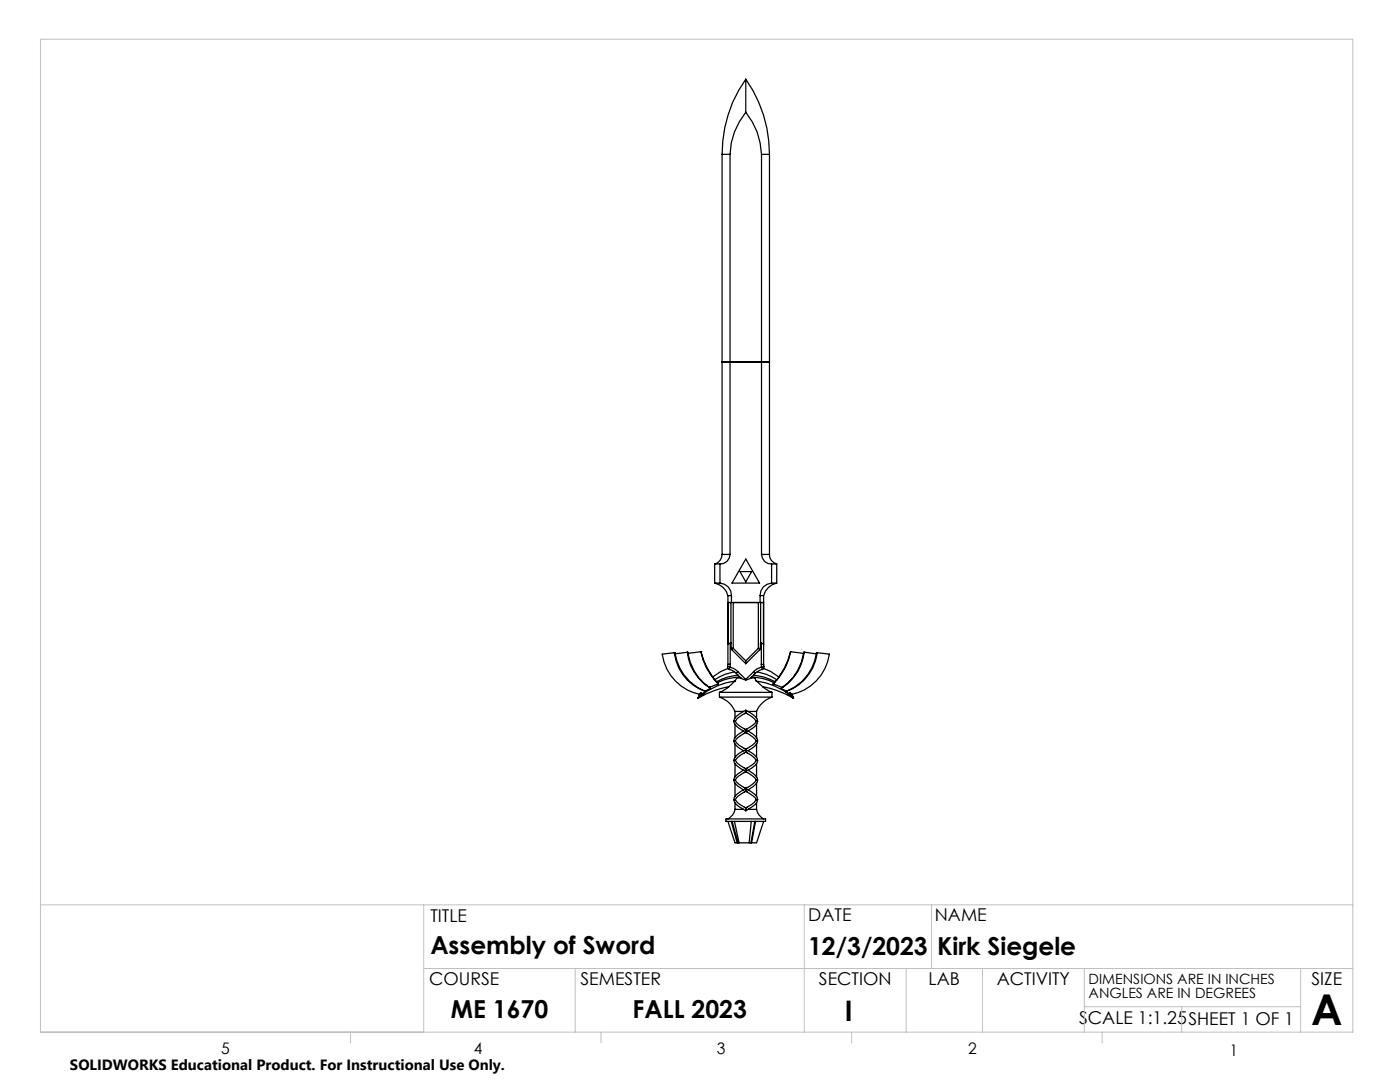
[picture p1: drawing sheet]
<svg xmlns="http://www.w3.org/2000/svg" width="279mm" height="216mm" viewBox="0 0 279 216" stroke-linecap="round" stroke-linejoin="round" font-family="sans-serif">
<g fill="none" stroke="#000" stroke-width=".25">
<path d="M148.8 15.8a25.9 25.9 0 0 1 4.8 15M148.8 15.8a25.9 25.9 0 0 0-4.7 15M148.8 15.8v6.6M144.1 30.8h1.6M144.1 30.8v79.8M145.7 30.8v79.8M148.8 22.4a13.9 13.9 0 0 0-3.1 8.4M148.8 22.4a13.9 13.9 0 0 1 3.2 8.4M152 30.8h1.6M152 30.8v79.8M153.6 30.8v79.8M144.1 72.2h9.5"/>
<path d="M142.6 116.3a3.4 3.4 0 0 1 2.7 2.6M142.6 116.3h1.1M142.6 112.5h1.1M142.6 112.5v3.8M143.7 116.3a2.41 2.41 0 0 1 2.3 2.6M143.7 112.5v3.8M144.1 110.6a2.01 2.01 0 0 1-1.5 1.9M144.1 110.6h1.6M145.3 118.9v13.7M145.3 118.9h.7M145.7 110.6a1.93 1.93 0 0 1-2 1.9M146 118.9v1.3"/>
<path d="M147.7 114.1h2.3l-1.2 2zM148.8 111.5l2.8 4.8h-5.5zM151.7 118.9v1.3M151.7 118.9h.7M152 110.6a1.93 1.93 0 0 0 2 1.9M152 110.6h1.6M152.4 118.9v13.7M153.6 110.6a1.93 1.93 0 0 0 1.4 1.9M154 116.3a2.41 2.41 0 0 0-2.3 2.6M154 116.3h1M154 112.5v3.8M154 112.5h1"/>
<path d="M155 116.3a3.5 3.5 0 0 0-2.6 2.6M155 112.5v3.8M134.5 130.2a9.4 9.4 0 0 0 6.4 7.8M134.5 130.2l-2.3 .3a9.6 9.6 0 0 0 7.4 8M134.7 130.2v.3M134.7 130.2h-.2M134.7 130.5a9.8 9.8 0 0 0 6 7.4M137.2 130.1a9.7 9.7 0 0 0 4.6 7.3M137.2 130.1l.1 .3M137.2 130.1l-2.5 .4M137.3 130.4a10.1 10.1 0 0 0 4.3 6.8M139.6 138.5l-.3 .8"/>
<path d="M139.9 130a12.1 12.1 0 0 0 3.5 6.5M139.9 130l-2.6 .4M139.9 130l.5 1.8 .8 1.6 1 1.7M139.9 130h.1M139.9 138.2l.1 .2M139.9 138.2l-.3 .3M139.9 138.2l-.6 1.1M140 138.4h.1M140 138.4l-.7 .9M140.1 138.4l-.8 .9M140.7 137.9l.2 .1M140.9 138l-.8 .4"/>
<path d="M141.6 137.2h.1M141.6 137.2l.2 .2M141.8 137.4l-1.1 .5M142.2 135.1l.4 .5M142.6 135.6l.4 .4M143 136l.2 .2M143.2 136.2l.2 .3M143.4 136.5l-1.8 .7M143.6 139.1a5.1 5.1 0 0 1 3.1 2.9M143.6 139.1h10.5M143.6 138.1h10.5M143.6 138.1v1"/>
<path d="M145.2 133l.5 .1M145.2 133a.45 .45 0 0 0 .4 .6M145.3 132.6l-.1 .4M145.3 133.4l-1.4 .6-1.7 1.1M145.3 120.2h7.1M145.5 137l-1.9 1.1M145.6 133.6l.5 .2 .8 .5M145.7 133.1l-.1 .5M145.7 133.1l1 .5 .5 .4M145.7 132.5l-.4 .1M145.7 128.3l-.4 .2M145.7 132.5v.6"/>
<path d="M145.7 128.3v4.2M145.9 120.2v9.2M145.9 129.4h.4M145.9 129.4l.2 .2M145.9 128.3h-.2M146.1 129.6l2.7 2.8M146.3 129.4l-.2 .2M146.3 120.2v9.2M146.3 129.4l2.5 2.5M146.5 134.1l-1.8 .4-2.1 1.1M146.7 135.9l-1.2 1.1a18.9 18.9 0 0 0-6.2 2.3M146.7 135.9a13.4 13.4 0 0 0-7.4 3.4"/>
<path d="M146.9 134.3l1 1M147.2 134l-.3 .3M147.2 134l1.6 1.6M147.3 134.7l-2 .4-2.3 .9M147.6 135l-2 .4-1.3 .3-1.1 .5M147.9 135.3h-.3a.64 .64 0 0 0-.9 .6M147.9 135.3l.9 .4M148.8 131.9v.5M148.8 135.6v.1M149.8 135.3l-1 .4M149.8 135.3h.3a.62 .62 0 0 1 .8 .6M150.1 135l2 .4 2.4 .8"/>
<path d="M150.4 134.7l2 .4 2.3 .9M150.4 134l.3 .3M150.4 134l-1.6 1.6M150.7 134.3l-.9 1M150.9 135.9a4.2 4.2 0 0 0 2.7 1.4l3.1 1.2 1.7 .8M150.9 135.9a13.3 13.3 0 0 1 7.5 3.4M151.1 134.1l1.8 .4 2.1 1.1M151.3 129.4h.5M151.3 129.4l.3 .2M151.3 120.2v9.2M151.3 129.4l-2.5 2.5M151.6 129.6l-2.8 2.8"/>
<path d="M151.8 129.4l-.2 .2M151.8 120.2v8.1M151.9 132.5l.5 .1M151.9 128.3l.5 .2M151.9 132.5l.1 .6M151.9 128.3h-.1v1.1M151.9 128.3v4.2M152 133.1l.1 .5M152 133.1a2.81 2.81 0 0 0-1.6 .9M152.1 133.6l-.5 .2-.9 .5M152.2 137l1.9 1.1M152.4 120.2v8.3"/>
<path d="M152.4 132.6l.1 .4M152.4 133.4l1.4 .6 1.6 1.1M152.5 133l-.5 .1M152.5 133l-.1 .5-.3 .1M154.1 139.1a5.1 5.1 0 0 0-3.1 2.9M154.1 138.1v1M154.3 136.5l1.8 .7M154.5 136.2l-.2 .3M154.7 136l-.2 .2M155 135.6l-.3 .4M155.4 135.1l-.4 .5M155.9 137.4l1.1 .5"/>
<path d="M156.1 137.2h.1M156.1 137.2l-.2 .2M156.8 138l.8 .4M157 137.9l-.2 .1M157.6 138.4h.1M157.6 138.4l.8 .9M157.7 138.2l.4 .3M157.7 138.2v.2M157.7 138.2l.7 1.1M157.7 138.4l.7 .9M157.8 130a11.9 11.9 0 0 1-3.5 6.5M157.8 130l2.6 .4"/>
<path d="M157.8 130a15.4 15.4 0 0 1-2.4 5.1M158.1 138.5l.3 .8M160.4 130.4a10.1 10.1 0 0 1-4.3 6.8M160.5 130.1a9.7 9.7 0 0 1-4.6 7.3M160.5 130.1l2.4 .4M160.5 130.1l-.1 .3M162.9 130.5a9.6 9.6 0 0 1-5.9 7.4M162.9 130.2h.1M162.9 130.2v.3M162.9 130.2h.2M163.1 130.2a9.5 9.5 0 0 1-6.3 7.8M163.1 130.2l2.4 .3a9.6 9.6 0 0 1-7.4 8"/>
<path d="M146.4 143.9a2.57 2.57 0 0 0 2.4 2M146.4 147.8a2.57 2.57 0 0 0 2.4 2M146.4 155.6a3.4 3.4 0 0 0 2 2h.4M146.4 159.5a2.89 2.89 0 0 0 2 2M146.4 147.8h.4M146.4 155.6h.4M146.7 142h1.7M146.7 142v1.3M146.7 144.5v2.7M146.7 148.4v2.7M146.7 152.4v2.6M146.7 156.3v2.6"/>
<path d="M146.8 151.7h-.4a3.2 3.2 0 0 0 2.3 2h.1M146.8 143.9a4 4 0 0 0 2 1.7l.3-.2a4.1 4.1 0 0 0 1.8-1.5M146.8 151.7a4.9 4.9 0 0 1 2-1.6 4.9 4.9 0 0 1 2.1 1.6M146.8 147.8a2.52 2.52 0 0 0 1.3 1.3l.7 .4M146.8 155.6a4.3 4.3 0 0 0 2 1.7M146.8 151.7a5.4 5.4 0 0 0 2 1.7M146.8 159.6a4.7 4.7 0 0 0 2 1.6M148.3 145.9l-.6 .4a2.55 2.55 0 0 0-1.3 1.5M148.3 153.7l-.6 .4a2.6 2.6 0 0 0-1.3 1.5M148.3 149.8l-.6 .4a2.55 2.55 0 0 0-1.3 1.6M148.3 157.6l-.6 .4a2.55 2.55 0 0 0-1.3 1.6h.4M148.4 142a3.1 3.1 0 0 0-2 1.9h.4"/>
<path d="M148.5 145.4l.3 .2M148.5 149.3l.3 .2M148.5 157.1l.3 .2M148.5 153.2l.3 .2M148.8 146.2l-.3 .1M148.8 149.8h.2a2.58 2.58 0 0 1 2.2 2M148.8 150l.4 .2M148.8 153.7h.5l.6 .4a2.42 2.42 0 0 1 1.3 1.5M148.8 154l.4 .2M148.8 157.6h.5l.6 .4a2.37 2.37 0 0 1 1.3 1.6h-.3M148.8 157.9l.4 .1M148.8 150l-.3 .2"/>
<path d="M148.8 157.9l-.3 .1M148.8 145.9h.2a2.58 2.58 0 0 1 2.2 1.9M148.8 146.2l.4 .1M148.8 154l-.3 .2M148.8 142.2l-.2 .2M148.8 142.2l.3 .2M148.8 141.7l.5 .3M148.8 141.7l-.4 .3M148.8 145.9v.3M148.8 146.2a4.5 4.5 0 0 0-2 1.6M148.8 145.6v.3M148.8 149.5v.3"/>
<path d="M148.8 149.8v.2M148.8 153.4v.3M148.8 154a5.4 5.4 0 0 1 2.1 1.6M148.8 153.7v.3M148.8 157.9l.3 .1a3.8 3.8 0 0 1 1.8 1.6M148.8 157.6v.3M148.8 157.3v.3M148.8 157.9l-.3 .1a3.4 3.4 0 0 0-1.7 1.6M148.8 146.2a5.2 5.2 0 0 1 2.1 1.6M148.8 154a4.7 4.7 0 0 0-2 1.6M148.8 142.2a5.1 5.1 0 0 0-2 1.7M148.8 141.7v.5"/>
<path d="M148.8 142.2a5.1 5.1 0 0 1 2.1 1.7M149.2 149.3l-.4 .2M149.2 153.2l-.4 .2M149.2 157.1l-.4 .2M149.2 145.4l-.4 .2M149.3 142a2.88 2.88 0 0 1 1.9 1.9h-.3M149.3 142h1.7M150.9 151.7h.3a2.76 2.76 0 0 1-1.7 1.9l-.2 .1M150.9 147.8a2.52 2.52 0 0 1-1.4 1.3l-.7 .4M150.9 147.8h.3M150.9 151.7a5.4 5.4 0 0 1-2.1 1.7M150.9 155.6h.3"/>
<path d="M150.9 155.6a4.8 4.8 0 0 1-2.1 1.7M150.9 159.6a4.7 4.7 0 0 1-2.1 1.6M151 142v1.3M151 144.5v2.7M151 148.4v2.7M151 152.4v2.6M151 156.3v2.6M151.2 147.8a3.2 3.2 0 0 1-1.9 2M151.2 155.6a2.96 2.96 0 0 1-1.7 1.9l-.2 .1M151.2 143.9a3.2 3.2 0 0 1-1.9 1.9M151.2 159.5l-.1 .5-.4 .5-1.4 1M144.9 163.4h7.9v.5h-7.9z"/>
<path d="M145.3 163.9l1.4 4.3h.4M145.9 163.9l1.2 4.3M146.1 163.9l1.2 4.3M146.6 163.9l.9 4.3M146.7 161.5a2.69 2.69 0 0 1-1.4 1.9M146.7 161.5h1.7M146.7 160.2v1.3M147.1 168.2h.2M147.3 168.2h.2M147.5 168.2h2M148.4 161.5l.4 .3M148.6 161.1l.2 .1"/>
<path d="M148.8 161.3v.5M149.1 161.1l-.3 .1M149.3 161.5l-.5 .3M149.3 161.5h1.7M149.5 168.2h.4M149.9 168.2h.1M149.9 163.9l-.4 4.3M150.6 163.9l-.7 4.3M150.8 163.9l-.8 4.3M151 161.5a2.69 2.69 0 0 0 1.4 1.9M151 160.2v1.3M152.4 163.9l-1.4 4.3h-1"/>
</g>
<g fill="none" stroke="#c0c0c0" stroke-width=".2">
<path d="M8.1 7.8h261.9v198.2h-261.9zM8.1 180.6h261.9M84.6 180.6v25.4M84.6 193.3h185.4M114.8 193.3v12.7M160.5 180.6v25.4M180.8 193.3v12.7M185.9 180.6v12.7M196.1 193.3v12.7M216.4 193.3v12.7M259.6 193.3v12.7M70 206v2.1"/>
<path d="M119.9 206v2.1M170 206v2.1M216.4 200.9h43.2M220 206v2.1M235.8 200.9v5.1"/>
</g>
<text font-size="8.5" x="261.7" y="204.6">A</text>
<text font-size="5.6" x="168.6" y="203.7">I</text>
<g font-size="4.9">
<text x="85.9" y="190.4">Assembly of Sword</text>
<text x="161.3" y="190.5">12/3/2023</text>
<text x="187" y="190.5">Kirk Siegele</text>
<text x="90" y="203.2">ME 1670</text>
<text x="126.3" y="203.1">FALL 2023</text>
</g>
<g font-size="3.5">
<text x="85.9" y="183.9">TITLE</text>
<text x="161.3" y="183.8">DATE</text>
<text x="186.6" y="183.8">NAME</text>
<text x="85.6" y="196.5">COURSE</text>
<text x="115.9" y="196.5">SEMESTER</text>
<text x="163.4" y="196.5">SECTION</text>
<text x="185.3" y="196.5">LAB</text>
<text x="198.9" y="196.5">ACTIVITY</text>
<text x="261.7" y="196.5">SIZE</text>
<text x="215.4" y="204.4">SCALE 1:1.25</text>
<text x="237.2" y="204.4">SHEET 1 OF 1</text>
</g>
<g font-size="3.2">
<text x="44.2" y="210.4">5</text>
<text x="94.6" y="210.3">4</text>
<text x="143.1" y="210.4">3</text>
<text x="193.2" y="210.3">2</text>
<text x="245.4" y="210.6">1</text>
</g>
<text font-size="3" x="14" y="213.5">SOLIDWORKS Educational Product. For Instructional Use Only.</text>
<g font-size="2.8">
<text x="217.2" y="196.4">DIMENSIONS ARE IN INCHES</text>
<text x="217.2" y="199.2">ANGLES ARE IN DEGREES</text>
</g>
</svg>
